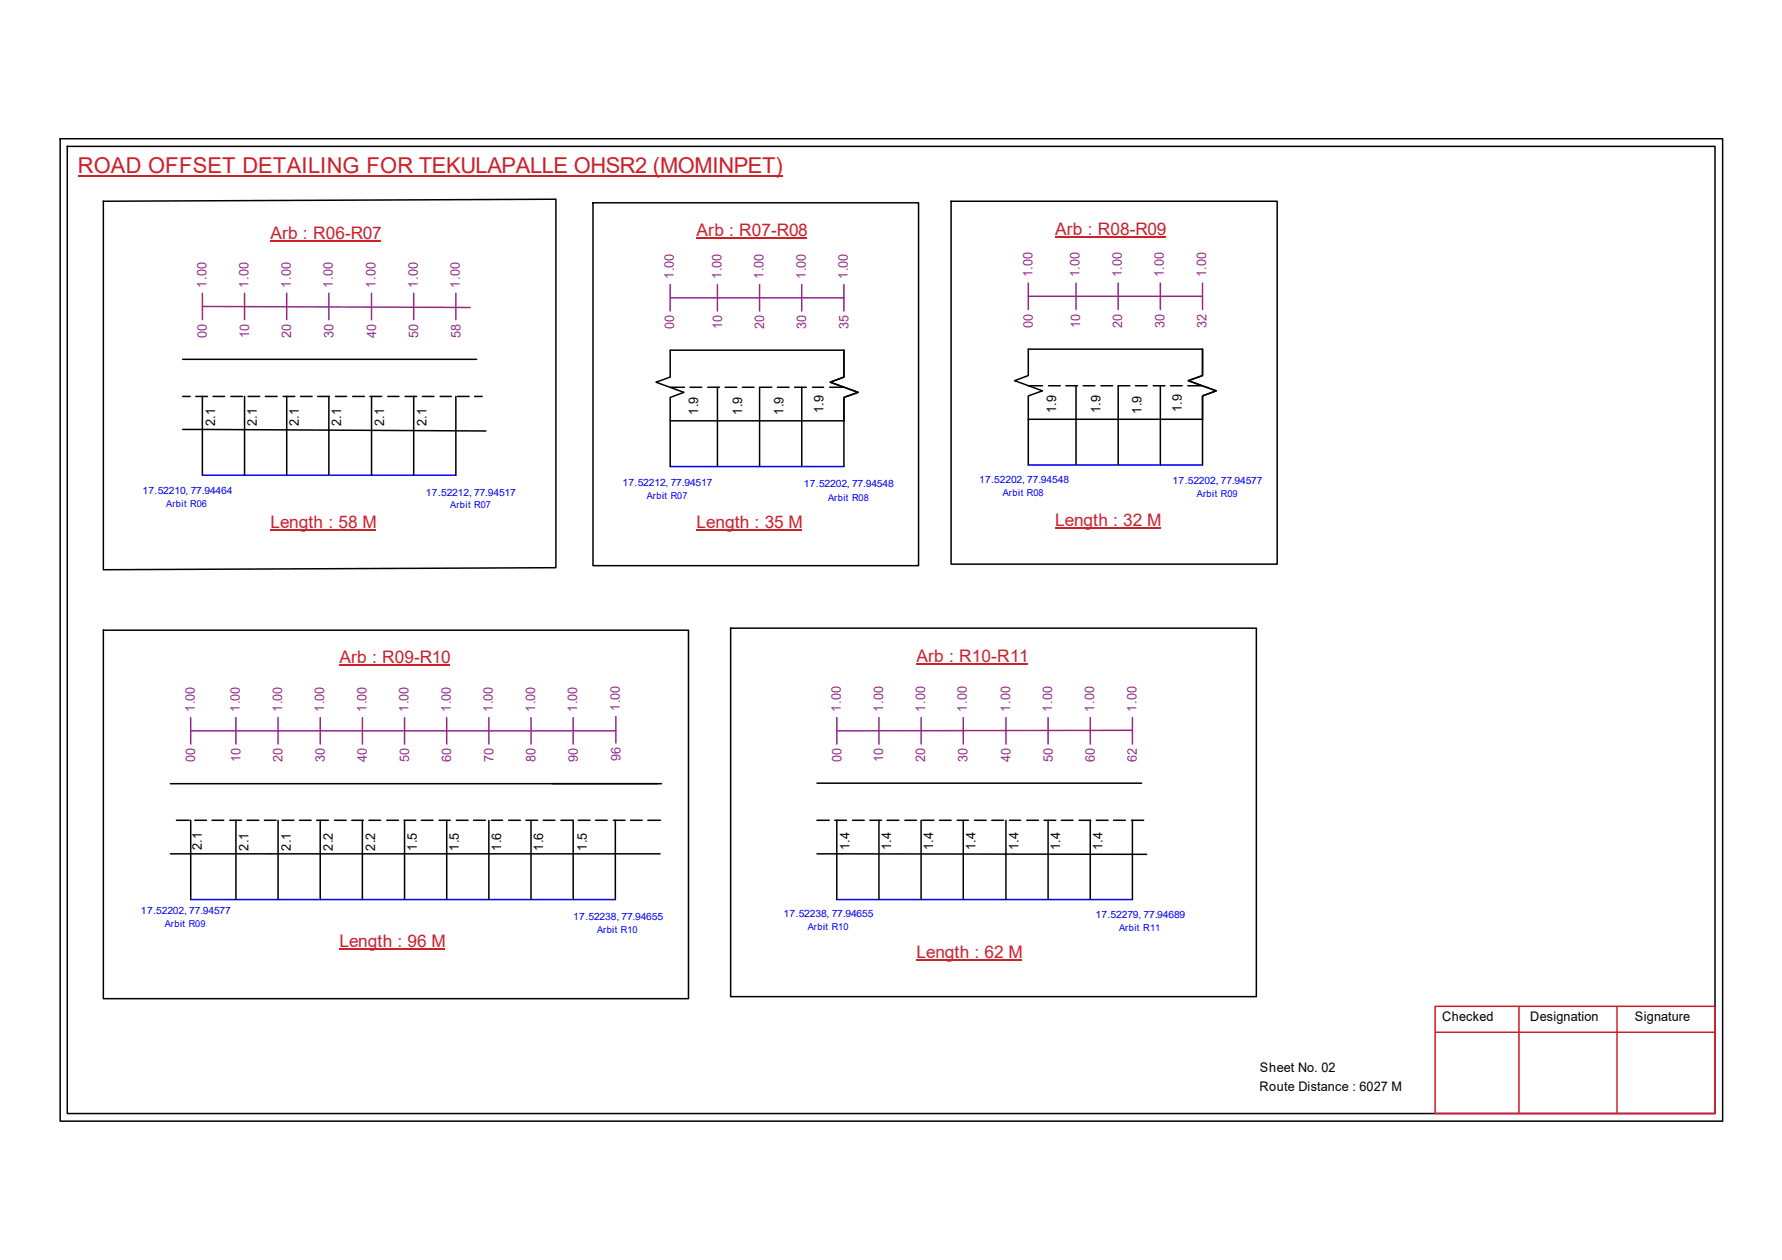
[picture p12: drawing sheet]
<svg xmlns="http://www.w3.org/2000/svg" width="297mm" height="210mm" viewBox="0 0 297 210" stroke-linecap="round" stroke-linejoin="round" font-family="sans-serif">
<g fill="none" stroke="#000" stroke-width=".25">
<path d="M10 23.1h277.1v163.7h-277.1zM11.2 24.4h274.7v161.1h-274.7zM17.2 33.5l75.5-.3v61.4l-75.5 .3zM98.8 33.8h54.3v60.4h-54.3zM158.5 33.5h54.4v60.5h-54.4zM30.4 59.9h49.1M30.4 71.5l50.6 .3M30.4 66h1.3M32.6 66h2M33.7 66v13.2M35.5 66h2M38.5 66h1.9"/>
<path d="M40.8 66v13.2M41.4 66h1.9M44.2 66h2M47.2 66h1.9M47.8 66v13.2M50.1 66h1.9M53 66h1.9M54.8 66v13.2M55.9 66h1.9M58.8 66h1.9M61.7 66h1.9M61.9 66v13.2"/>
<path d="M64.6 66h1.9M67.5 66h2M69 66v13.2M70.4 66h1.9M73.4 66h1.8M76 66v13.2M76.2 66h2M79.1 66h1.3M111.7 70.1v-3.9l2.3-.8-4.7-1.7 2.4-.9v-4.5h29v4.5l-2.3 .9 4.6 1.7-2.3 .8v3.9M111.7 70.1h29M111.7 64.5h2.4M111.7 70.1v7.6"/>
<path d="M115 64.5h2M118 64.5h1.9M119.6 64.5v13.2M120.9 64.5h1.9M123.7 64.5h2M126.6 64.5v13.2M126.7 64.5h1.9M129.6 64.5h1.9M132.5 64.5h1.9M133.6 64.5v13.2M135.4 64.5h1.9M138.3 64.5h2.4"/>
<path d="M140.7 70.1v7.6M171.4 69.8v-3.8l2.4-.9-4.7-1.7 2.3-.8v-4.4h29v4.4l-2.3 .8 4.6 1.7-2.3 .9v3.8M171.4 69.8h29M171.4 64.3h2.4M171.4 69.8v7.7M174.8 64.3h1.9M177.7 64.3h1.9M179.4 64.3v13.2M180.5 64.3h2M183.5 64.3h2M188.3 64.3h-1.9v13.2M189.3 64.3h1.9"/>
<path d="M192.2 64.3h2M193.4 64.3v13.2M195.1 64.3h2M198 64.3h2.4M200.4 69.8v7.7M17.2 105h97.6v61.4h-97.6zM121.8 104.6h87.6v61.4h-87.6zM28.4 130.6h81.9M29.4 136.7h2.1M31.8 136.7v13.2M32.5 136.7h1.9M35.3 136.7h2"/>
<path d="M38.3 136.7h2M39.3 136.7v13.2M41.2 136.7h1.9M44.1 136.7h1.9M46.4 136.7v13.2M47 136.7h2M49.9 136.7h2M52.8 136.7h1.9M53.4 136.7v13.2M55.7 136.7h2M58.6 136.7h2M60.4 136.7v13.2"/>
<path d="M61.5 136.7h2M64.5 136.7h1.9M67.3 136.7h2M67.4 136.7v13.2M70.2 136.7h2M73.2 136.7h1.9M74.5 136.7v13.2M76.1 136.7h1.9M78.9 136.7h2M81.5 136.7v13.2M81.9 136.7h1.9M84.8 136.7h1.9"/>
<path d="M87.7 136.7h1.9M88.5 136.7v13.2M90.5 136.7h2M93.5 136.7h2M95.5 136.7v13.2M96.4 136.7h1.9M99.3 136.7h1.9M102.2 136.7h2M102.6 136.7v13.2M105.1 136.7h2M108 136.7h2.1M136.2 136.7h2"/>
<path d="M136.2 130.5h54.1M139.1 136.7h2M139.5 136.7v13.2M142.1 136.7h2M145 136.7h1.9M146.5 136.7v13.2M147.9 136.7h1.9M150.8 136.7h2M153.5 136.7v13.2M153.7 136.7h2M156.6 136.7h1.9M159.6 136.7h1.8"/>
<path d="M160.6 136.7v13.2M162.4 136.7h2M165.3 136.7h2M167.7 136.7v13.2M168.3 136.7h1.8M171.2 136.7h1.9M174 136.7h2M174.7 136.7v13.2M176.9 136.7h2M179.9 136.7h1.9M181.7 136.7v13.2M182.7 136.7h2"/>
<path d="M185.6 136.7h2M188.6 136.7h2M188.8 136.7v13.2M28.4 142.2h81.6M136.2 142.2l54.9 .1"/>
</g>
<path d="M239.2 167.6h46.7v17.9h-46.7zM239.2 172h46.7M253.2 167.6v17.9M269.5 167.6v17.9" fill="none" stroke="#cc1f26" stroke-width=".25"/>
<path d="M13 29.3h117.4" fill="none" stroke="#cd2027" stroke-width=".25"/>
<path d="M33.7 79.2h42.3M111.7 77.7h29M171.4 77.5h29M31.8 149.9h70.8M139.5 149.9h49.3" fill="none" stroke="#00f" stroke-width=".25"/>
<g fill="none" stroke="#93278f" stroke-width=".25">
<path d="M33.7 51.1l44.7 .1M33.7 48.9v4.4M40.8 48.9v4.4M47.8 48.9v4.4M54.8 48.9v4.4M61.9 48.9v4.4M69 48.9v4.4M76 48.9v4.4M111.7 49.6h29M111.7 47.4v4.4M119.6 47.4v4.4M126.6 47.4v4.4"/>
<path d="M133.6 47.4v4.4M140.7 47.4v4.4M171.4 49.4h29M171.4 47.2v4.4M179.4 47.2v4.4M186.4 47.2v4.4M193.4 47.2v4.4M200.4 47.2v4.4M31.8 119.5v4.5M39.3 119.5v4.5M46.4 119.5v4.5M53.4 119.5v4.5"/>
<path d="M60.4 119.5v4.5M67.4 119.5v4.5M74.5 119.5v4.5M81.5 119.5v4.5M88.5 119.5v4.5M95.5 119.5v4.5M102.7 119.4v4.4M139.5 119.5v4.5M146.5 119.5v4.5M153.5 119.5v4.5M160.6 119.5v4.5M167.7 119.5v4.5"/>
<path d="M174.7 119.5v4.5M181.7 119.5v4.5M188.8 119.5v4.5M31.8 121.8h70.9M188.8 121.7l-49.3 .1"/>
</g>
<path d="M116.1 39.7h18.5M175.9 39.5h18.4M45.1 40.2h18.4M45.1 88.2h17.6M116.1 88.2h17.6M175.9 88h17.6M56.6 110.8h18.5M152.8 110.7h18.6M56.6 158.1h17.6M152.8 159.9h17.6" fill="none" stroke="#cd2027" stroke-width=".17"/>
<text font-size="3.6" fill="#cd2027" x="13" y="28.9">ROAD OFFSET DETAILING FOR TEKULAPALLE OHSR2 (MOMINPET)</text>
<g font-size="2.9" fill="#cd2027">
<text x="45.1" y="39.9">Arb : R06-R07</text>
<text x="116.1" y="39.4">Arb : R07-R08</text>
<text x="175.9" y="39.1">Arb : R08-R09</text>
<text x="45.1" y="87.9">Length : 58 M</text>
<text x="116.1" y="87.9">Length : 35 M</text>
<text x="175.9" y="87.6">Length : 32 M</text>
<text x="56.6" y="110.5">Arb : R09-R10</text>
<text x="152.8" y="110.3">Arb : R10-R11</text>
<text x="56.6" y="157.7">Length : 96 M</text>
<text x="152.8" y="159.6">Length : 62 M</text>
</g>
<g font-size="2.2" fill="#93278f">
<text x="34.4" y="47.9" transform="rotate(-90 34.4 47.9)">1.00</text>
<text x="41.4" y="47.9" transform="rotate(-90 41.4 47.9)">1.00</text>
<text x="48.5" y="47.9" transform="rotate(-90 48.5 47.9)">1.00</text>
<text x="55.5" y="47.9" transform="rotate(-90 55.5 47.9)">1.00</text>
<text x="62.6" y="47.9" transform="rotate(-90 62.6 47.9)">1.00</text>
<text x="69.6" y="47.9" transform="rotate(-90 69.6 47.9)">1.00</text>
<text x="76.7" y="47.9" transform="rotate(-90 76.7 47.9)">1.00</text>
<text x="112.3" y="46.5" transform="rotate(-90 112.3 46.5)">1.00</text>
<text x="120.3" y="46.5" transform="rotate(-90 120.3 46.5)">1.00</text>
<text x="127.3" y="46.5" transform="rotate(-90 127.3 46.5)">1.00</text>
<text x="134.3" y="46.5" transform="rotate(-90 134.3 46.5)">1.00</text>
<text x="141.3" y="46.5" transform="rotate(-90 141.3 46.5)">1.00</text>
<text x="172.1" y="46.2" transform="rotate(-90 172.1 46.2)">1.00</text>
<text x="180" y="46.2" transform="rotate(-90 180 46.2)">1.00</text>
<text x="187" y="46.2" transform="rotate(-90 187 46.2)">1.00</text>
<text x="194" y="46.2" transform="rotate(-90 194 46.2)">1.00</text>
<text x="201" y="46.2" transform="rotate(-90 201 46.2)">1.00</text>
<text x="34.5" y="56.4" transform="rotate(-90 34.5 56.4)">00</text>
<text x="41.5" y="56.4" transform="rotate(-90 41.5 56.4)">10</text>
<text x="48.6" y="56.4" transform="rotate(-90 48.6 56.4)">20</text>
<text x="55.6" y="56.4" transform="rotate(-90 55.6 56.4)">30</text>
<text x="62.7" y="56.4" transform="rotate(-90 62.7 56.4)">40</text>
<text x="69.7" y="56.4" transform="rotate(-90 69.7 56.4)">50</text>
<text x="76.7" y="56.4" transform="rotate(-90 76.7 56.4)">58</text>
<text x="112.4" y="54.9" transform="rotate(-90 112.4 54.9)">00</text>
<text x="120.4" y="54.9" transform="rotate(-90 120.4 54.9)">10</text>
<text x="127.4" y="54.9" transform="rotate(-90 127.4 54.9)">20</text>
<text x="134.4" y="54.9" transform="rotate(-90 134.4 54.9)">30</text>
<text x="141.4" y="54.9" transform="rotate(-90 141.4 54.9)">35</text>
<text x="172.2" y="54.6" transform="rotate(-90 172.2 54.6)">00</text>
<text x="180" y="54.6" transform="rotate(-90 180 54.6)">10</text>
<text x="187.1" y="54.6" transform="rotate(-90 187.1 54.6)">20</text>
<text x="194.1" y="54.6" transform="rotate(-90 194.1 54.6)">30</text>
<text x="201.1" y="54.6" transform="rotate(-90 201.1 54.6)">32</text>
<text x="32.5" y="118.6" transform="rotate(-90 32.5 118.6)">1.00</text>
<text x="40" y="118.6" transform="rotate(-90 40 118.6)">1.00</text>
<text x="47" y="118.6" transform="rotate(-90 47 118.6)">1.00</text>
<text x="54.1" y="118.6" transform="rotate(-90 54.1 118.6)">1.00</text>
<text x="61.1" y="118.6" transform="rotate(-90 61.1 118.6)">1.00</text>
<text x="68.1" y="118.6" transform="rotate(-90 68.1 118.6)">1.00</text>
<text x="75.1" y="118.6" transform="rotate(-90 75.1 118.6)">1.00</text>
<text x="82.2" y="118.6" transform="rotate(-90 82.2 118.6)">1.00</text>
<text x="89.2" y="118.6" transform="rotate(-90 89.2 118.6)">1.00</text>
<text x="96.2" y="118.6" transform="rotate(-90 96.2 118.6)">1.00</text>
<text x="103.3" y="118.4" transform="rotate(-90 103.3 118.4)">1.00</text>
<text x="140.2" y="118.5" transform="rotate(-90 140.2 118.5)">1.00</text>
<text x="147.2" y="118.5" transform="rotate(-90 147.2 118.5)">1.00</text>
<text x="154.2" y="118.5" transform="rotate(-90 154.2 118.5)">1.00</text>
<text x="161.2" y="118.5" transform="rotate(-90 161.2 118.5)">1.00</text>
<text x="168.4" y="118.5" transform="rotate(-90 168.4 118.5)">1.00</text>
<text x="175.4" y="118.5" transform="rotate(-90 175.4 118.5)">1.00</text>
<text x="182.4" y="118.5" transform="rotate(-90 182.4 118.5)">1.00</text>
<text x="189.4" y="118.5" transform="rotate(-90 189.4 118.5)">1.00</text>
<text x="32.6" y="127" transform="rotate(-90 32.6 127)">00</text>
<text x="40.1" y="127" transform="rotate(-90 40.1 127)">10</text>
<text x="47.1" y="127" transform="rotate(-90 47.1 127)">20</text>
<text x="54.1" y="127" transform="rotate(-90 54.1 127)">30</text>
<text x="61.2" y="127" transform="rotate(-90 61.2 127)">40</text>
<text x="68.2" y="127" transform="rotate(-90 68.2 127)">50</text>
<text x="75.2" y="127" transform="rotate(-90 75.2 127)">60</text>
<text x="82.3" y="127" transform="rotate(-90 82.3 127)">70</text>
<text x="89.3" y="127" transform="rotate(-90 89.3 127)">80</text>
<text x="96.3" y="127" transform="rotate(-90 96.3 127)">90</text>
<text x="103.4" y="126.8" transform="rotate(-90 103.4 126.8)">96</text>
<text x="140.2" y="127" transform="rotate(-90 140.2 127)">00</text>
<text x="147.2" y="127" transform="rotate(-90 147.2 127)">10</text>
<text x="154.2" y="127" transform="rotate(-90 154.2 127)">20</text>
<text x="161.2" y="127" transform="rotate(-90 161.2 127)">30</text>
<text x="168.4" y="127" transform="rotate(-90 168.4 127)">40</text>
<text x="175.5" y="127" transform="rotate(-90 175.5 127)">50</text>
<text x="182.5" y="127" transform="rotate(-90 182.5 127)">60</text>
<text x="189.5" y="127" transform="rotate(-90 189.5 127)">62</text>
</g>
<g font-size="2.2">
<text x="35.9" y="71" transform="rotate(-90 35.9 71)">2.1</text>
<text x="42.8" y="71" transform="rotate(-90 42.8 71)">2.1</text>
<text x="49.8" y="71" transform="rotate(-90 49.8 71)">2.1</text>
<text x="56.9" y="71" transform="rotate(-90 56.9 71)">2.1</text>
<text x="64" y="71" transform="rotate(-90 64 71)">2.1</text>
<text x="71.1" y="71" transform="rotate(-90 71.1 71)">2.1</text>
<text x="116.4" y="69.1" transform="rotate(-90 116.4 69.1)">1.9</text>
<text x="123.7" y="69.1" transform="rotate(-90 123.7 69.1)">1.9</text>
<text x="130.6" y="69.1" transform="rotate(-90 130.6 69.1)">1.9</text>
<text x="137.3" y="68.8" transform="rotate(-90 137.3 68.8)">1.9</text>
<text x="176.1" y="68.8" transform="rotate(-90 176.1 68.8)">1.9</text>
<text x="183.4" y="68.8" transform="rotate(-90 183.4 68.8)">1.9</text>
<text x="190.3" y="68.9" transform="rotate(-90 190.3 68.9)">1.9</text>
<text x="197" y="68.7" transform="rotate(-90 197 68.7)">1.9</text>
<text x="33.7" y="141.6" transform="rotate(-90 33.7 141.6)">2.1</text>
<text x="41.4" y="141.7" transform="rotate(-90 41.4 141.7)">2.1</text>
<text x="48.5" y="141.7" transform="rotate(-90 48.5 141.7)">2.1</text>
<text x="55.5" y="141.7" transform="rotate(-90 55.5 141.7)">2.2</text>
<text x="62.5" y="141.7" transform="rotate(-90 62.5 141.7)">2.2</text>
<text x="69.5" y="141.7" transform="rotate(-90 69.5 141.7)">1.5</text>
<text x="76.5" y="141.7" transform="rotate(-90 76.5 141.7)">1.5</text>
<text x="83.5" y="141.7" transform="rotate(-90 83.5 141.7)">1.6</text>
<text x="90.5" y="141.7" transform="rotate(-90 90.5 141.7)">1.6</text>
<text x="97.8" y="141.7" transform="rotate(-90 97.8 141.7)">1.5</text>
<text x="141.6" y="141.6" transform="rotate(-90 141.6 141.6)">1.4</text>
<text x="148.5" y="141.6" transform="rotate(-90 148.5 141.6)">1.4</text>
<text x="155.6" y="141.6" transform="rotate(-90 155.6 141.6)">1.4</text>
<text x="162.6" y="141.6" transform="rotate(-90 162.6 141.6)">1.4</text>
<text x="169.8" y="141.6" transform="rotate(-90 169.8 141.6)">1.4</text>
<text x="176.7" y="141.6" transform="rotate(-90 176.7 141.6)">1.4</text>
<text x="183.8" y="141.6" transform="rotate(-90 183.8 141.6)">1.4</text>
<text x="240.4" y="170.1">Checked</text>
<text x="255.1" y="170.1">Designation</text>
<text x="272.5" y="170.1">Signature</text>
<text x="210" y="178.6">Sheet No. 02</text>
<text x="209.9" y="181.7">Route Distance : 6027 M</text>
</g>
<g font-size="1.7" fill="#00f">
<text x="23.7" y="82.3">17.52210, 77.94464</text>
<text x="71" y="82.6">17.52212, 77.94517</text>
<text x="103.8" y="80.9">17.52212, 77.94517</text>
<text x="134" y="81.2">17.52202, 77.94548</text>
<text x="163.2" y="80.4">17.52202, 77.94548</text>
<text x="195.4" y="80.7">17.52202, 77.94577</text>
<text x="23.5" y="152.2">17.52202, 77.94577</text>
<text x="95.5" y="153.2">17.52238, 77.94655</text>
<text x="130.6" y="152.7">17.52238, 77.94655</text>
<text x="182.6" y="153">17.52279, 77.94689</text>
</g>
<g font-size="1.6" fill="#00f">
<text x="107.8" y="83.1">Arbit R07</text>
<text x="138" y="83.4">Arbit R08</text>
<text x="167.2" y="82.6">Arbit R08</text>
<text x="199.5" y="82.8">Arbit R09</text>
<text x="27.7" y="84.4">Arbit R06</text>
<text x="75.1" y="84.7">Arbit R07</text>
<text x="27.5" y="154.3">Arbit R09</text>
<text x="99.5" y="155.4">Arbit R10</text>
<text x="134.7" y="154.9">Arbit R10</text>
<text x="186.6" y="155.1">Arbit R11</text>
</g>
</svg>
